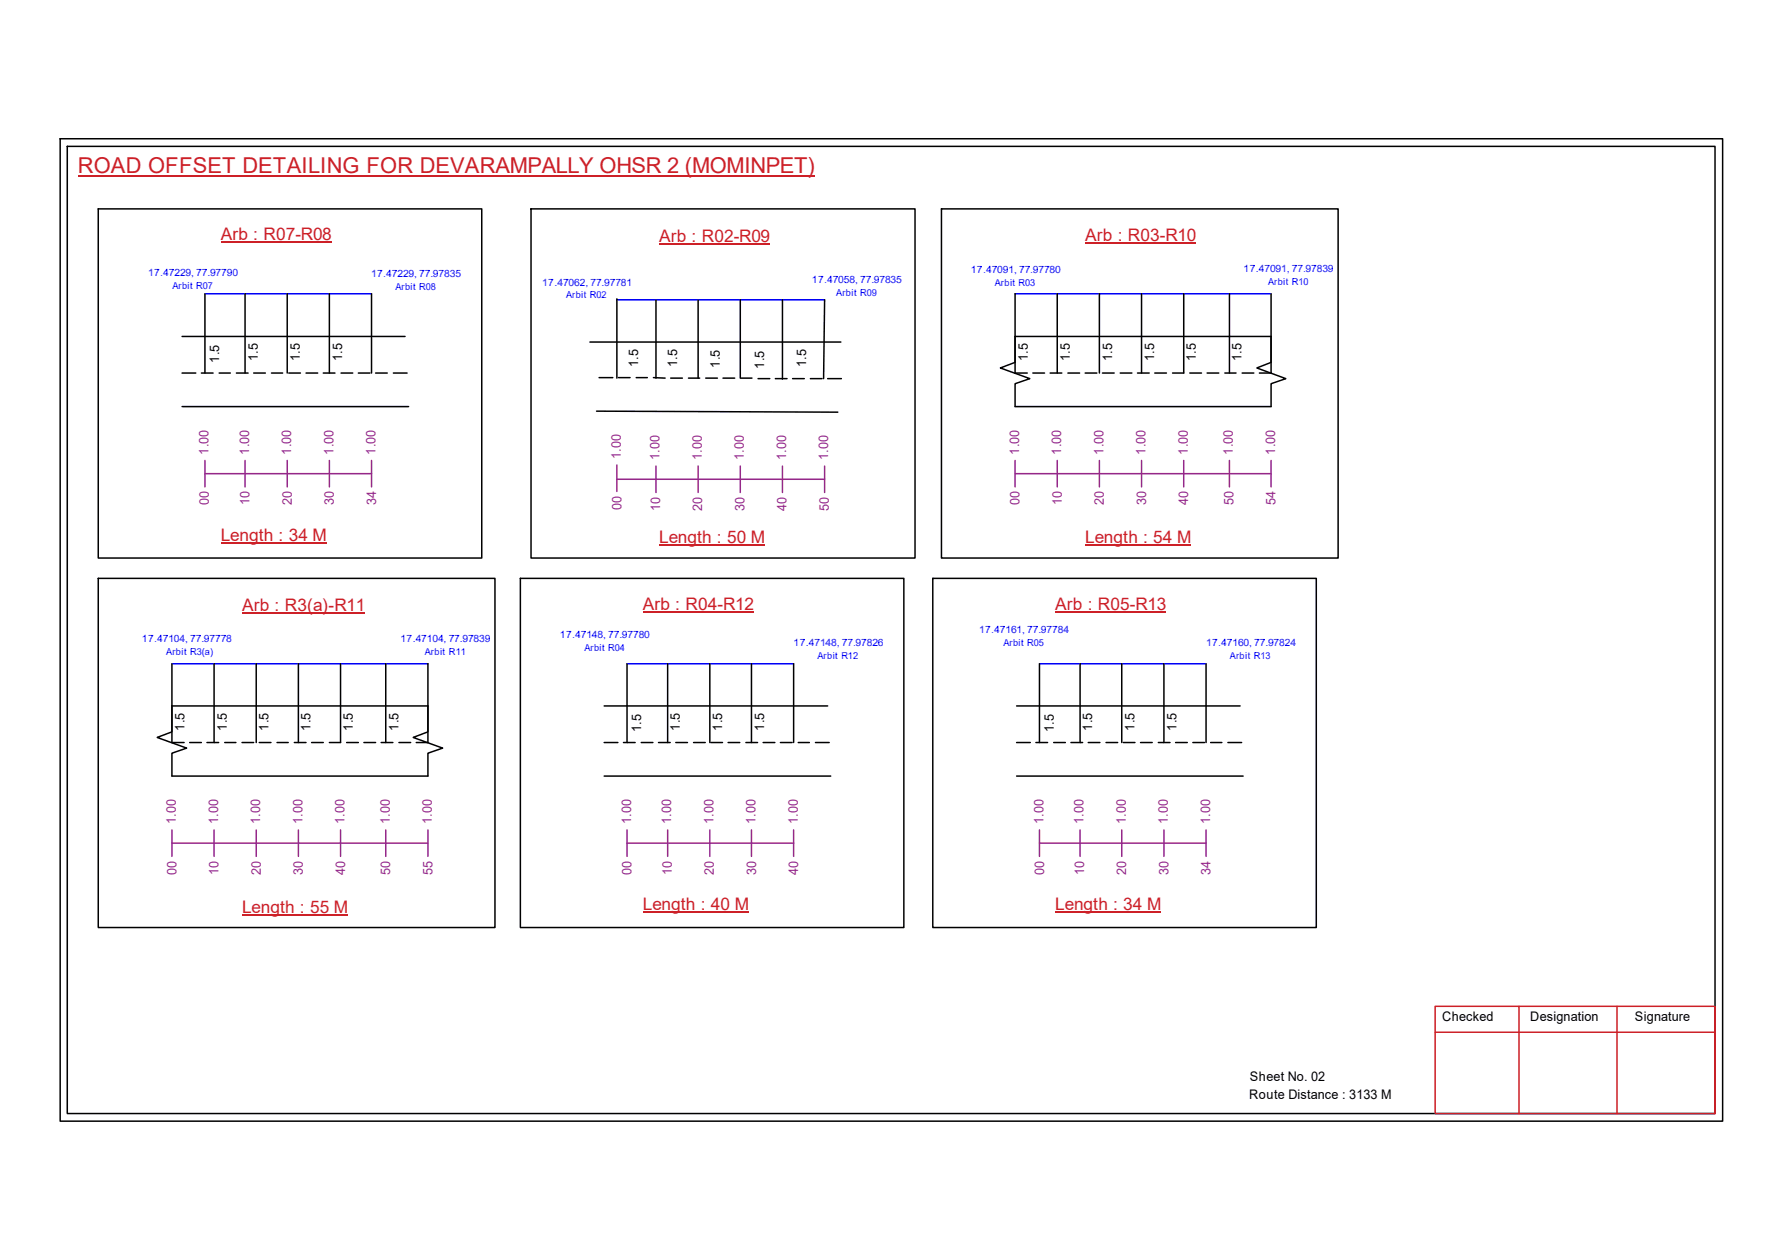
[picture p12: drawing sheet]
<svg xmlns="http://www.w3.org/2000/svg" width="297mm" height="210mm" viewBox="0 0 297 210" stroke-linecap="round" stroke-linejoin="round" font-family="sans-serif">
<g fill="none" stroke="#000" stroke-width=".25">
<path d="M10 23.1h277.1v163.7h-277.1zM11.2 24.4h274.7v161.1h-274.7zM16.4 34.8h63.9v58.2h-63.9zM88.5 34.8h64v58.2h-64zM156.9 34.8h66.2v58.2h-66.2zM30.3 56h37.2M34.2 48.9v13.2M40.8 48.9v13.2M47.9 48.9v13.2M54.9 48.9v13.2M61.9 48.9v13.2M98.3 57h41.9"/>
<path d="M102.8 49.8v13.2M109.3 50v13M116.4 50v13M123.4 50v13M130.4 50v13.2M137.5 50l-.2 13.1M169.2 56h42.7v4.4l-2.4 .9 4.8 1.8-2.4 .8v3.8h-42.7v-3.8l2.5-.8-5-1.8 2.5-.9zM169.2 48.9v13.2h2M176.2 48.9v13.2M183.3 48.9v13.2M190.3 48.9v13.2M197.3 48.9v13.2h-1.9"/>
<path d="M204.9 48.9v13.2M211.9 48.9v13.2h-2M30.3 67.7h37.8M30.3 62.1h2.3M33.6 62.1h1.9M36.5 62.1h1.9M39.4 62.1h2M42.3 62.1h1.9M45.3 62.1h1.8M48.1 62.1h2M51 62.1h2M53.9 62.1h1.9"/>
<path d="M56.9 62.1h1.9M59.7 62.1h2M62.6 62.1h2M65.6 62.1h2.3M99.4 68.5l40.3 .2M99.9 62.9h2.2M103.1 62.9h1.9M106 62.9h1.9M108.9 62.9l2 .1M111.8 63h1.9M114.8 63h1.8M117.6 63h2"/>
<path d="M120.5 63h2M123.5 63h1.8M126.4 63.1h1.9M129.2 63.1h2M132.1 63.1h2M135.1 63.1h1.9M138 63.1h2.2M172.2 62.1h1.9M175 62.1h2M178 62.1h2M180.9 62.1h1.9M183.8 62.1h1.9"/>
<path d="M186.7 62.1h2M189.6 62.1h2M192.5 62.1h1.9M198.3 62.1h2M201.2 62.1h2M204.2 62.1h1.8M207 62.1h2M16.4 96.4h66.1v58.1h-66.1zM86.7 96.4h64v58.1h-64zM155.5 96.4h63.9v58.1h-63.9zM28.7 117.6h42.6v4.3l-2.4 1 4.9 1.7-2.5 .9v3.8h-42.6v-3.8l2.4-.9-4.9-1.7 2.5-1zM28.7 110.6v13.1h2"/>
<path d="M35.7 110.6v13.1M42.7 110.6v13.1M49.7 110.6v13.1M56.8 110.6v13.1h-1.9M64.3 110.6v13.1M71.3 110.6v13.1h-1.9M100.7 117.6h37.3M104.5 110.6v13.1M111.3 110.6v13.1M118.3 110.6v13.1M125.3 110.6v13.1M132.3 110.6v13.1"/>
<path d="M169.5 117.6h37.2M173.3 110.6v13.1M180 110.6v13.1M187 110.6v13.1M194 110.6v13.1M201 110.6v13.1M31.6 123.7h2M34.5 123.7h1.9M37.5 123.7h1.8M40.3 123.7h2M43.2 123.7h2M46.2 123.7h1.8"/>
<path d="M49.1 123.7h1.9M51.9 123.7h2M57.8 123.7h1.9M60.7 123.7h1.9M63.5 123.7h2M66.5 123.7h1.9M100.7 129.3h37.8M100.7 123.7h2.3M103.9 123.7h2M106.9 123.7h1.9M109.8 123.7h1.9M112.6 123.7h2"/>
<path d="M115.6 123.7h2M118.5 123.7h1.9M121.4 123.7h1.9M124.3 123.7h2M127.2 123.7h2M130.1 123.7h1.9M133.1 123.7h1.8M135.9 123.7h2.3M169.5 129.3h37.7M169.5 123.7h2.2M172.7 123.7h1.9M175.6 123.7h2"/>
<path d="M178.5 123.7h2M181.4 123.7h1.9M184.4 123.7h1.9M187.2 123.7h2M190.1 123.7h2M193.1 123.7h1.9M196 123.7h1.9M198.8 123.7h2M201.8 123.7h1.9M204.7 123.7h2.3"/>
</g>
<path d="M239.2 167.6h46.7v17.9h-46.7zM239.2 172h46.7M253.2 167.6v17.9M269.5 167.6v17.9" fill="none" stroke="#cc1f26" stroke-width=".25"/>
<path d="M13 29.3h122.8" fill="none" stroke="#cd2027" stroke-width=".25"/>
<path d="M34.2 48.9h27.7M102.8 50h34.7M169.2 48.9h42.7M28.7 110.6h42.6M104.5 110.6h27.8M173.3 110.6h27.7" fill="none" stroke="#00f" stroke-width=".25"/>
<g fill="none" stroke="#93278f" stroke-width=".25">
<path d="M34.2 78.9h27.7M34.2 76.7v4.4M40.8 76.7v4.4M47.9 76.7v4.4M54.9 76.7v4.4M61.9 76.7v4.4M102.8 79.8h34.7M102.8 77.5v4.4M109.3 77.6v4.4M116.4 77.6v4.4M123.4 77.6v4.4M130.4 77.6v4.4"/>
<path d="M137.5 77.6v4.4M169.2 78.9h42.7M169.2 76.7v4.4M176.2 76.7v4.4M183.3 76.7v4.4M190.3 76.7v4.4M197.3 76.7v4.4M204.9 76.7v4.4M211.9 76.7v4.4M28.7 138.3v4.4M35.7 138.3v4.4M42.7 138.3v4.4"/>
<path d="M49.7 138.3v4.4M56.8 138.3v4.4M64.3 138.3v4.4M71.3 138.3v4.4M104.5 138.3v4.4M111.3 138.3v4.4M118.3 138.3v4.4M125.3 138.3v4.4M132.3 138.3v4.4M173.3 138.3v4.4M180 138.3v4.4M187 138.3v4.4"/>
<path d="M194 138.3v4.4M201 138.3v4.4M28.7 140.5h42.6M104.5 140.5h27.8M173.3 140.5h27.7"/>
</g>
<path d="M36.8 40.3h18.4M109.9 40.6h18.4M180.9 40.5h18.4M36.8 90.4h17.6M109.9 90.8h17.6M180.9 90.8h17.6M40.3 102.1h20.5M107.1 101.9h18.5M175.9 101.9h18.4M40.3 152.4h17.7M107.1 152h17.7M175.9 152h17.6" fill="none" stroke="#cd2027" stroke-width=".17"/>
<text font-size="3.6" fill="#cd2027" x="13" y="28.9">ROAD OFFSET DETAILING FOR DEVARAMPALLY OHSR 2 (MOMINPET)</text>
<g font-size="2.9" fill="#cd2027">
<text x="36.8" y="40">Arb : R07-R08</text>
<text x="109.9" y="40.3">Arb : R02-R09</text>
<text x="180.9" y="40.1">Arb : R03-R10</text>
<text x="36.8" y="90.1">Length : 34 M</text>
<text x="109.9" y="90.4">Length : 50 M</text>
<text x="180.9" y="90.5">Length : 54 M</text>
<text x="40.3" y="101.8">Arb : R3(a)-R11</text>
<text x="107.1" y="101.6">Arb : R04-R12</text>
<text x="175.9" y="101.6">Arb : R05-R13</text>
<text x="40.3" y="152.1">Length : 55 M</text>
<text x="107.1" y="151.6">Length : 40 M</text>
<text x="175.9" y="151.6">Length : 34 M</text>
</g>
<g font-size="2.2">
<text x="36.5" y="60.5" transform="rotate(-90 36.5 60.5)">1.5</text>
<text x="43" y="60.2" transform="rotate(-90 43 60.2)">1.5</text>
<text x="50" y="60.2" transform="rotate(-90 50 60.2)">1.5</text>
<text x="57" y="60.2" transform="rotate(-90 57 60.2)">1.5</text>
<text x="106.4" y="61.2" transform="rotate(-90 106.4 61.2)">1.5</text>
<text x="112.9" y="61.2" transform="rotate(-90 112.9 61.2)">1.5</text>
<text x="120" y="61.3" transform="rotate(-90 120 61.3)">1.5</text>
<text x="127.4" y="61.5" transform="rotate(-90 127.4 61.5)">1.5</text>
<text x="134.4" y="61.2" transform="rotate(-90 134.4 61.2)">1.5</text>
<text x="171.3" y="60.2" transform="rotate(-90 171.3 60.2)">1.5</text>
<text x="178.3" y="60.2" transform="rotate(-90 178.3 60.2)">1.5</text>
<text x="185.4" y="60.2" transform="rotate(-90 185.4 60.2)">1.5</text>
<text x="192.4" y="60.2" transform="rotate(-90 192.4 60.2)">1.5</text>
<text x="199.3" y="60.2" transform="rotate(-90 199.3 60.2)">1.5</text>
<text x="207" y="60.2" transform="rotate(-90 207 60.2)">1.5</text>
<text x="30.8" y="121.8" transform="rotate(-90 30.8 121.8)">1.5</text>
<text x="37.8" y="121.8" transform="rotate(-90 37.8 121.8)">1.5</text>
<text x="44.7" y="121.8" transform="rotate(-90 44.7 121.8)">1.5</text>
<text x="51.8" y="121.8" transform="rotate(-90 51.8 121.8)">1.5</text>
<text x="58.8" y="121.8" transform="rotate(-90 58.8 121.8)">1.5</text>
<text x="66.4" y="121.8" transform="rotate(-90 66.4 121.8)">1.5</text>
<text x="106.9" y="122" transform="rotate(-90 106.9 122)">1.5</text>
<text x="113.3" y="121.8" transform="rotate(-90 113.3 121.8)">1.5</text>
<text x="120.4" y="121.8" transform="rotate(-90 120.4 121.8)">1.5</text>
<text x="127.4" y="121.8" transform="rotate(-90 127.4 121.8)">1.5</text>
<text x="175.6" y="122" transform="rotate(-90 175.6 122)">1.5</text>
<text x="182.1" y="121.8" transform="rotate(-90 182.1 121.8)">1.5</text>
<text x="189.1" y="121.8" transform="rotate(-90 189.1 121.8)">1.5</text>
<text x="196.1" y="121.8" transform="rotate(-90 196.1 121.8)">1.5</text>
<text x="240.4" y="170.1">Checked</text>
<text x="255.1" y="170.1">Designation</text>
<text x="272.5" y="170.1">Signature</text>
<text x="208.2" y="183.1">Route Distance : 3133 M</text>
<text x="208.3" y="180">Sheet No. 02</text>
</g>
<g font-size="2.2" fill="#93278f">
<text x="34.8" y="75.8" transform="rotate(-90 34.8 75.8)">1.00</text>
<text x="41.5" y="75.8" transform="rotate(-90 41.5 75.8)">1.00</text>
<text x="48.6" y="75.8" transform="rotate(-90 48.6 75.8)">1.00</text>
<text x="55.6" y="75.8" transform="rotate(-90 55.6 75.8)">1.00</text>
<text x="62.6" y="75.8" transform="rotate(-90 62.6 75.8)">1.00</text>
<text x="103.5" y="76.5" transform="rotate(-90 103.5 76.5)">1.00</text>
<text x="109.9" y="76.7" transform="rotate(-90 109.9 76.7)">1.00</text>
<text x="117" y="76.7" transform="rotate(-90 117 76.7)">1.00</text>
<text x="124" y="76.7" transform="rotate(-90 124 76.7)">1.00</text>
<text x="131" y="76.7" transform="rotate(-90 131 76.7)">1.00</text>
<text x="138" y="76.7" transform="rotate(-90 138 76.7)">1.00</text>
<text x="169.9" y="75.8" transform="rotate(-90 169.9 75.8)">1.00</text>
<text x="176.9" y="75.8" transform="rotate(-90 176.9 75.8)">1.00</text>
<text x="183.9" y="75.8" transform="rotate(-90 183.9 75.8)">1.00</text>
<text x="191" y="75.8" transform="rotate(-90 191 75.8)">1.00</text>
<text x="198" y="75.8" transform="rotate(-90 198 75.8)">1.00</text>
<text x="205.5" y="75.8" transform="rotate(-90 205.5 75.8)">1.00</text>
<text x="212.6" y="75.8" transform="rotate(-90 212.6 75.8)">1.00</text>
<text x="34.8" y="84.2" transform="rotate(-90 34.8 84.2)">00</text>
<text x="41.6" y="84.2" transform="rotate(-90 41.6 84.2)">10</text>
<text x="48.6" y="84.2" transform="rotate(-90 48.6 84.2)">20</text>
<text x="55.7" y="84.2" transform="rotate(-90 55.7 84.2)">30</text>
<text x="62.7" y="84.2" transform="rotate(-90 62.7 84.2)">34</text>
<text x="103.6" y="84.9" transform="rotate(-90 103.6 84.9)">00</text>
<text x="110" y="85.2" transform="rotate(-90 110 85.2)">10</text>
<text x="117" y="85.2" transform="rotate(-90 117 85.2)">20</text>
<text x="124.1" y="85.2" transform="rotate(-90 124.1 85.2)">30</text>
<text x="131.1" y="85.2" transform="rotate(-90 131.1 85.2)">40</text>
<text x="138.1" y="85.2" transform="rotate(-90 138.1 85.2)">50</text>
<text x="170" y="84.2" transform="rotate(-90 170 84.2)">00</text>
<text x="177" y="84.2" transform="rotate(-90 177 84.2)">10</text>
<text x="184" y="84.2" transform="rotate(-90 184 84.2)">20</text>
<text x="191" y="84.2" transform="rotate(-90 191 84.2)">30</text>
<text x="198.1" y="84.2" transform="rotate(-90 198.1 84.2)">40</text>
<text x="205.6" y="84.2" transform="rotate(-90 205.6 84.2)">50</text>
<text x="212.6" y="84.2" transform="rotate(-90 212.6 84.2)">54</text>
<text x="29.3" y="137.3" transform="rotate(-90 29.3 137.3)">1.00</text>
<text x="36.4" y="137.3" transform="rotate(-90 36.4 137.3)">1.00</text>
<text x="43.4" y="137.3" transform="rotate(-90 43.4 137.3)">1.00</text>
<text x="50.4" y="137.3" transform="rotate(-90 50.4 137.3)">1.00</text>
<text x="57.4" y="137.3" transform="rotate(-90 57.4 137.3)">1.00</text>
<text x="65" y="137.3" transform="rotate(-90 65 137.3)">1.00</text>
<text x="72" y="137.3" transform="rotate(-90 72 137.3)">1.00</text>
<text x="105.2" y="137.3" transform="rotate(-90 105.2 137.3)">1.00</text>
<text x="111.9" y="137.3" transform="rotate(-90 111.9 137.3)">1.00</text>
<text x="118.9" y="137.3" transform="rotate(-90 118.9 137.3)">1.00</text>
<text x="125.9" y="137.3" transform="rotate(-90 125.9 137.3)">1.00</text>
<text x="133" y="137.3" transform="rotate(-90 133 137.3)">1.00</text>
<text x="173.9" y="137.3" transform="rotate(-90 173.9 137.3)">1.00</text>
<text x="180.6" y="137.3" transform="rotate(-90 180.6 137.3)">1.00</text>
<text x="187.7" y="137.3" transform="rotate(-90 187.7 137.3)">1.00</text>
<text x="194.7" y="137.3" transform="rotate(-90 194.7 137.3)">1.00</text>
<text x="201.7" y="137.3" transform="rotate(-90 201.7 137.3)">1.00</text>
<text x="29.4" y="145.7" transform="rotate(-90 29.4 145.7)">00</text>
<text x="36.4" y="145.7" transform="rotate(-90 36.4 145.7)">10</text>
<text x="43.5" y="145.7" transform="rotate(-90 43.5 145.7)">20</text>
<text x="50.5" y="145.7" transform="rotate(-90 50.5 145.7)">30</text>
<text x="57.5" y="145.7" transform="rotate(-90 57.5 145.7)">40</text>
<text x="65.1" y="145.7" transform="rotate(-90 65.1 145.7)">50</text>
<text x="72.1" y="145.7" transform="rotate(-90 72.1 145.7)">55</text>
<text x="105.3" y="145.7" transform="rotate(-90 105.3 145.7)">00</text>
<text x="112" y="145.7" transform="rotate(-90 112 145.7)">10</text>
<text x="119" y="145.7" transform="rotate(-90 119 145.7)">20</text>
<text x="126" y="145.7" transform="rotate(-90 126 145.7)">30</text>
<text x="133.1" y="145.7" transform="rotate(-90 133.1 145.7)">40</text>
<text x="174" y="145.7" transform="rotate(-90 174 145.7)">00</text>
<text x="180.7" y="145.7" transform="rotate(-90 180.7 145.7)">10</text>
<text x="187.7" y="145.7" transform="rotate(-90 187.7 145.7)">20</text>
<text x="194.8" y="145.7" transform="rotate(-90 194.8 145.7)">30</text>
<text x="201.8" y="145.7" transform="rotate(-90 201.8 145.7)">34</text>
</g>
<g font-size="1.7" fill="#00f">
<text x="24.7" y="46">17.47229, 77.97790</text>
<text x="61.8" y="46.1">17.47229, 77.97835</text>
<text x="90.4" y="47.6">17.47062, 77.97781</text>
<text x="135.3" y="47.2">17.47058, 77.97835</text>
<text x="161.8" y="45.5">17.47091, 77.97780</text>
<text x="207.3" y="45.4">17.47091, 77.97839</text>
<text x="23.7" y="106.9">17.47104, 77.97778</text>
<text x="66.8" y="106.9">17.47104, 77.97839</text>
<text x="93.3" y="106.3">17.47148, 77.97780</text>
<text x="132.3" y="107.7">17.47148, 77.97826</text>
<text x="163.2" y="105.5">17.47161, 77.97784</text>
<text x="201" y="107.7">17.47160, 77.97824</text>
</g>
<g font-size="1.6" fill="#00f">
<text x="165.8" y="47.6">Arbit R03</text>
<text x="211.4" y="47.5">Arbit R10</text>
<text x="28.7" y="48.1">Arbit R07</text>
<text x="65.9" y="48.3">Arbit R08</text>
<text x="94.4" y="49.7">Arbit R02</text>
<text x="139.4" y="49.3">Arbit R09</text>
<text x="167.3" y="107.6">Arbit R05</text>
<text x="27.7" y="109.1">Arbit R3(a)</text>
<text x="70.8" y="109.1">Arbit R11</text>
<text x="97.4" y="108.4">Arbit R04</text>
<text x="136.3" y="109.8">Arbit R12</text>
<text x="205" y="109.8">Arbit R13</text>
</g>
</svg>
